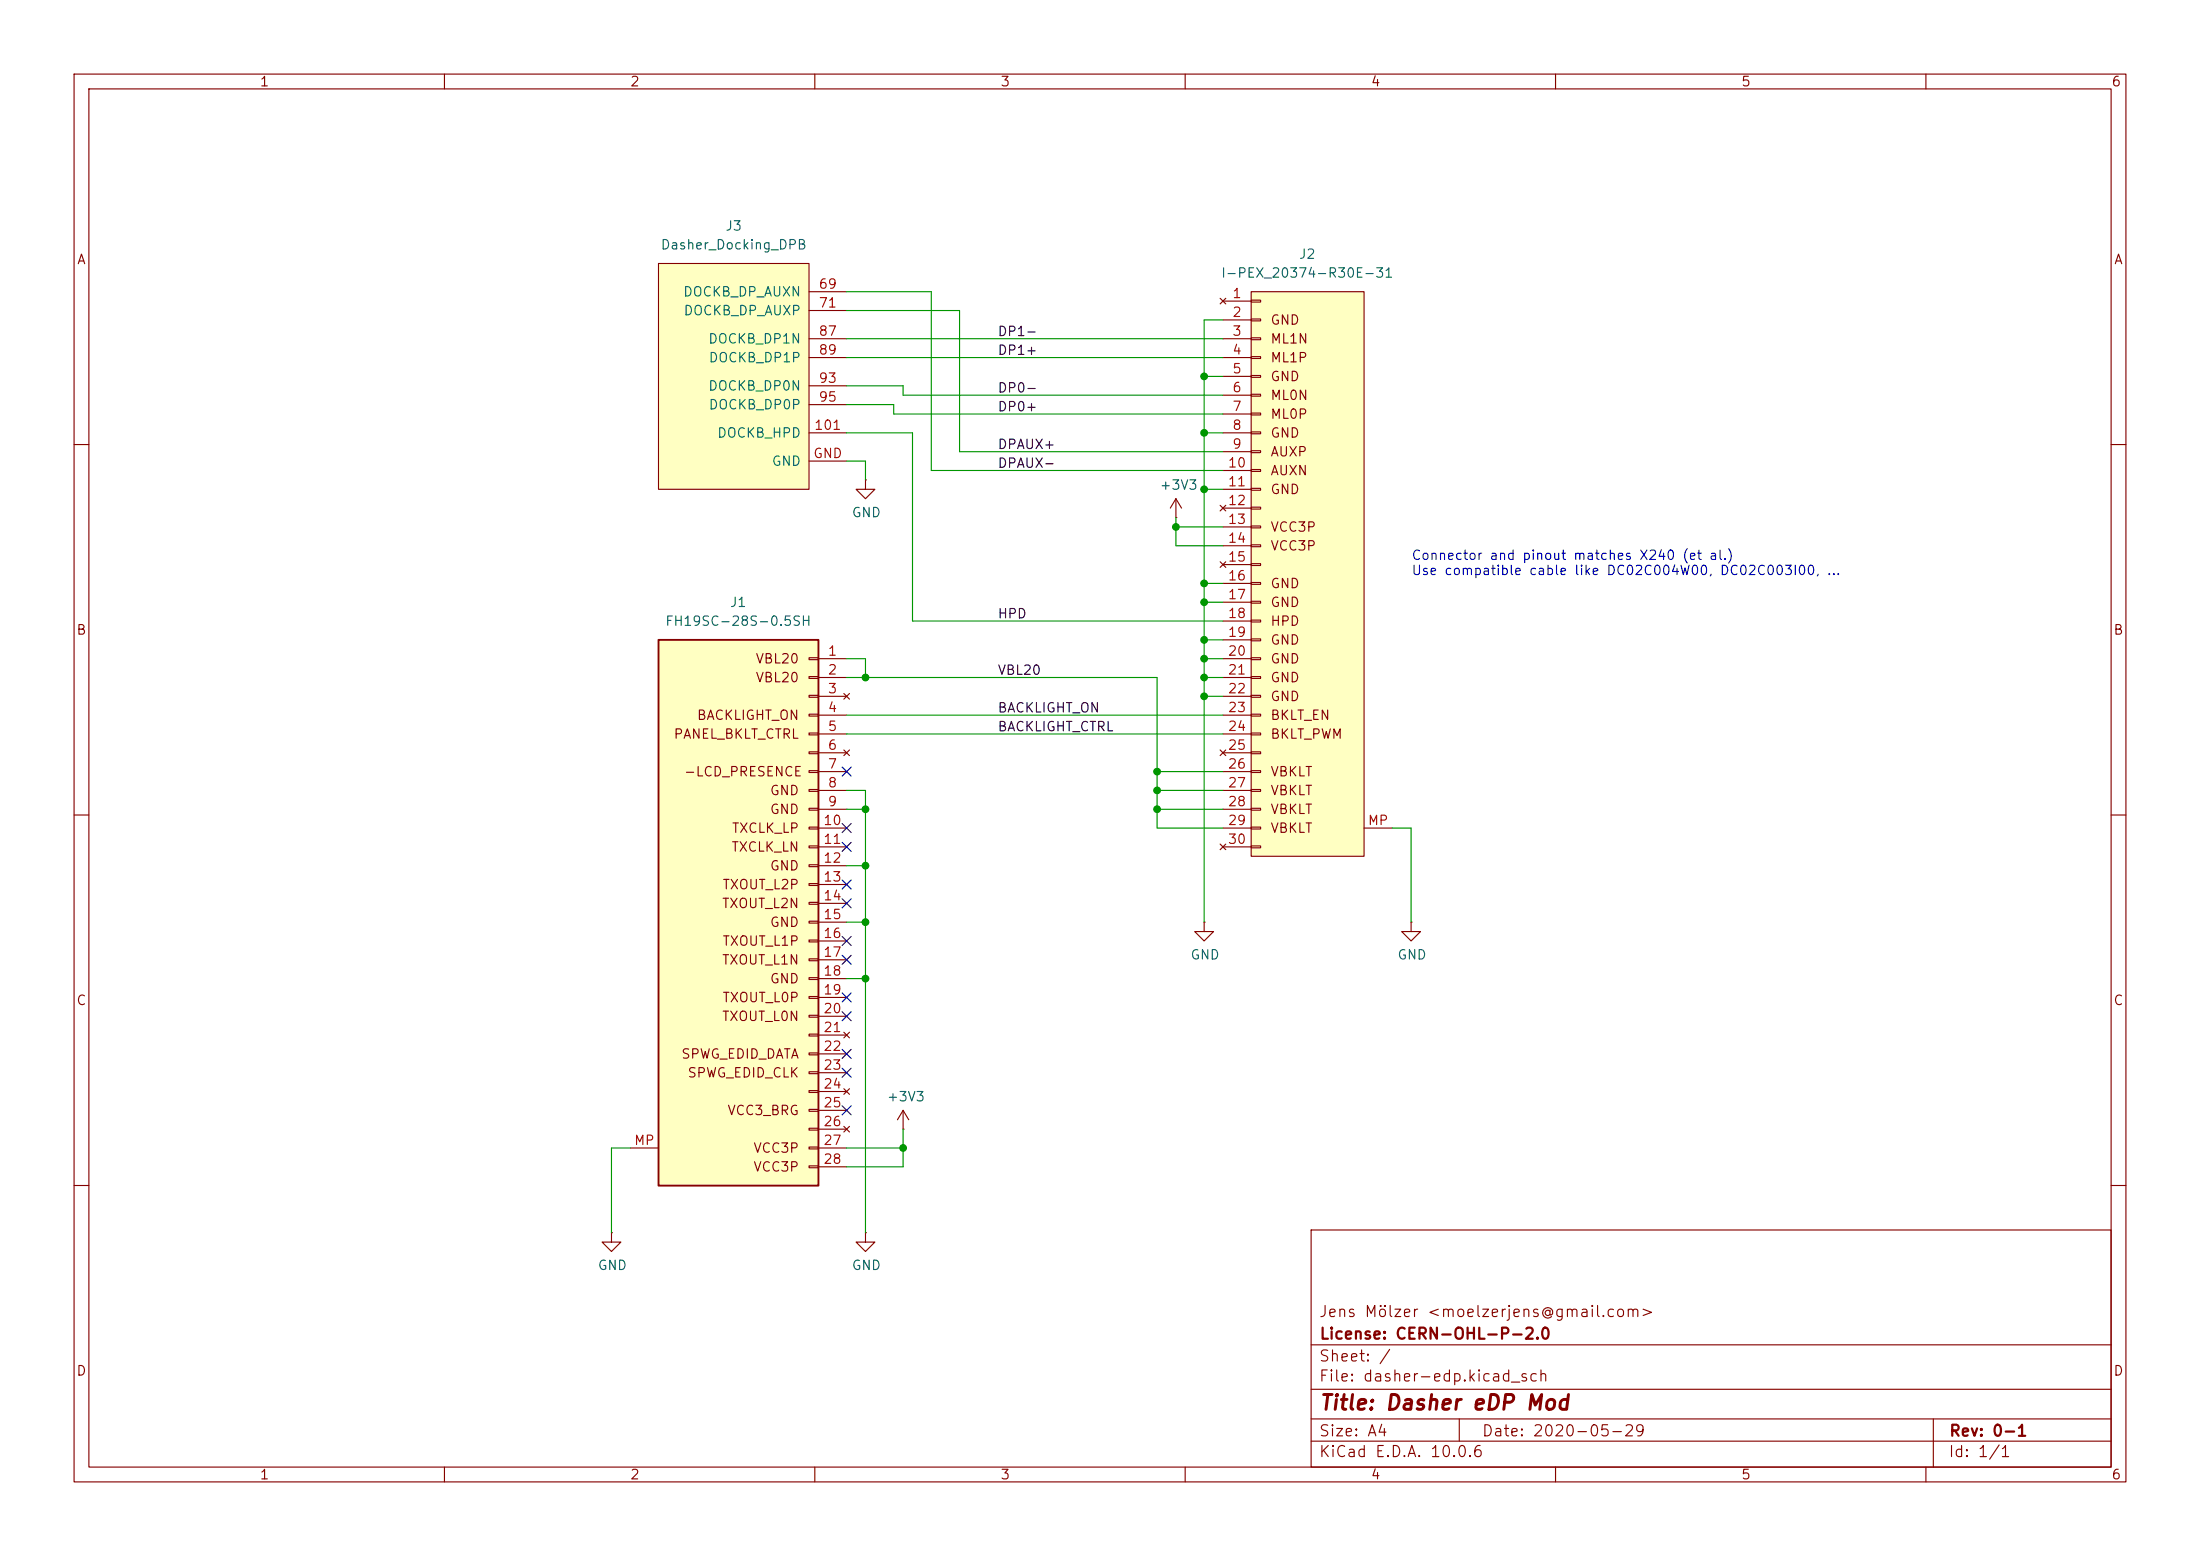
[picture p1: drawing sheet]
(kicad_sch
 (version 20260306)
 (generator "eeschema")
 (generator_version "10.0")
 (paper "A4")
 (title_block
  (title "Dasher eDP Mod")
  (date "2020-05-29")
  (rev "0-1")
  (company "License: CERN-OHL-P-2.0")
  (comment 1 "Jens Mölzer <moelzerjens@gmail.com>"))
 (lib_symbols
  (symbol "0_dasher-edp:Conn_01x28_LVDS"
   (pin_names
    (offset 1.016) (hide yes)) (exclude_from_sim no) (in_bom yes) (on_board yes)
   (in_pos_files yes)
   (duplicate_pin_numbers_are_jumpers no)
   (property "Reference" "J" (at -9.652 37.084 0) (show_name no) (do_not_autoplace no) (effects (font (size 1.27 1.27))))
   (property "Value" "FH19SC-28S-0.5SH" (at -9.906 -39.624 0) (show_name no) (do_not_autoplace no) (effects (font (size 1.27 1.27)) (justify left)))
   (property "Footprint" "0_dasher-edp:FH19SC-28S-0.5SH" (at -10.16 0 0) (show_name no) (do_not_autoplace no) (hide yes) (effects (font (size 1.27 1.27))))
   (property "Datasheet" "" (at 0 0 0) (show_name no) (do_not_autoplace no) (hide yes) (effects (font (size 1.27 1.27))))
   (property "Description" "LVDS FFC connector, X230 display side" (at -10.16 0 0) (show_name no) (do_not_autoplace no) (hide yes) (effects (font (size 1.27 1.27))))
   (symbol "Conn_01x28_LVDS_0_0"
    (text "VBL20" (at -8.89 33.02 0) (effects (font (size 1.27 1.27)) (justify left)))
    (text "VBL20" (at -8.89 30.48 0) (effects (font (size 1.27 1.27)) (justify left)))
    (text "BACKLIGHT_ON" (at -8.89 25.4 0) (effects (font (size 1.27 1.27)) (justify left)))
    (text "PANEL_BKLT_CTRL" (at -8.89 22.86 0) (effects (font (size 1.27 1.27)) (justify left)))
    (text "GND" (at -8.89 15.24 0) (effects (font (size 1.27 1.27)) (justify left)))
    (text "TXCLK_LP" (at -8.89 10.16 0) (effects (font (size 1.27 1.27)) (justify left)))
    (text "TXCLK_LN" (at -8.89 7.62 0) (effects (font (size 1.27 1.27)) (justify left)))
    (text "TXOUT_L2P" (at -8.89 2.54 0) (effects (font (size 1.27 1.27)) (justify left)))
    (text "-LCD_PRESENCE" (at -1.27 17.78 0) (effects (font (size 1.27 1.27)))))
   (symbol "Conn_01x28_LVDS_1_1"
    (rectangle (start -11.43 35.56) (end 10.16 -38.1) (stroke (width 0.254) (type solid)) (fill (type background)))
    (rectangle (start -11.43 33.147) (end -10.16 32.893) (stroke (width 0.1524) (type solid)) (fill (type none)))
    (rectangle (start -11.43 30.607) (end -10.16 30.353) (stroke (width 0.1524) (type solid)) (fill (type none)))
    (rectangle (start -11.43 28.067) (end -10.16 27.813) (stroke (width 0.1524) (type solid)) (fill (type none)))
    (rectangle (start -11.43 25.527) (end -10.16 25.273) (stroke (width 0.1524) (type solid)) (fill (type none)))
    (rectangle (start -11.43 22.987) (end -10.16 22.733) (stroke (width 0.1524) (type solid)) (fill (type none)))
    (rectangle (start -11.43 20.447) (end -10.16 20.193) (stroke (width 0.1524) (type solid)) (fill (type none)))
    (rectangle (start -11.43 17.907) (end -10.16 17.653) (stroke (width 0.1524) (type solid)) (fill (type none)))
    (rectangle (start -11.43 15.367) (end -10.16 15.113) (stroke (width 0.1524) (type solid)) (fill (type none)))
    (rectangle (start -11.43 12.827) (end -10.16 12.573) (stroke (width 0.1524) (type solid)) (fill (type none)))
    (rectangle (start -11.43 10.287) (end -10.16 10.033) (stroke (width 0.1524) (type solid)) (fill (type none)))
    (rectangle (start -11.43 7.747) (end -10.16 7.493) (stroke (width 0.1524) (type solid)) (fill (type none)))
    (rectangle (start -11.43 5.207) (end -10.16 4.953) (stroke (width 0.1524) (type solid)) (fill (type none)))
    (rectangle (start -11.43 2.667) (end -10.16 2.413) (stroke (width 0.1524) (type solid)) (fill (type none)))
    (rectangle (start -11.43 0.127) (end -10.16 -0.127) (stroke (width 0.1524) (type solid)) (fill (type none)))
    (rectangle (start -11.43 -2.413) (end -10.16 -2.667) (stroke (width 0.1524) (type solid)) (fill (type none)))
    (rectangle (start -11.43 -4.953) (end -10.16 -5.207) (stroke (width 0.1524) (type solid)) (fill (type none)))
    (rectangle (start -11.43 -7.493) (end -10.16 -7.747) (stroke (width 0.1524) (type solid)) (fill (type none)))
    (rectangle (start -11.43 -10.033) (end -10.16 -10.287) (stroke (width 0.1524) (type solid)) (fill (type none)))
    (rectangle (start -11.43 -12.573) (end -10.16 -12.827) (stroke (width 0.1524) (type solid)) (fill (type none)))
    (rectangle (start -11.43 -15.113) (end -10.16 -15.367) (stroke (width 0.1524) (type solid)) (fill (type none)))
    (rectangle (start -11.43 -17.653) (end -10.16 -17.907) (stroke (width 0.1524) (type solid)) (fill (type none)))
    (rectangle (start -11.43 -20.193) (end -10.16 -20.447) (stroke (width 0.1524) (type solid)) (fill (type none)))
    (rectangle (start -11.43 -22.733) (end -10.16 -22.987) (stroke (width 0.1524) (type solid)) (fill (type none)))
    (rectangle (start -11.43 -25.273) (end -10.16 -25.527) (stroke (width 0.1524) (type solid)) (fill (type none)))
    (rectangle (start -11.43 -27.813) (end -10.16 -28.067) (stroke (width 0.1524) (type solid)) (fill (type none)))
    (rectangle (start -11.43 -30.353) (end -10.16 -30.607) (stroke (width 0.1524) (type solid)) (fill (type none)))
    (rectangle (start -11.43 -32.893) (end -10.16 -33.147) (stroke (width 0.1524) (type solid)) (fill (type none)))
    (rectangle (start -11.43 -35.433) (end -10.16 -35.687) (stroke (width 0.1524) (type solid)) (fill (type none)))
    (text "GND" (at -8.89 12.7 0) (effects (font (size 1.27 1.27)) (justify left)))
    (text "GND" (at -8.89 5.08 0) (effects (font (size 1.27 1.27)) (justify left)))
    (text "TXOUT_L2N" (at -8.89 0 0) (effects (font (size 1.27 1.27)) (justify left)))
    (text "GND" (at -8.89 -2.54 0) (effects (font (size 1.27 1.27)) (justify left)))
    (text "TXOUT_L1P" (at -8.89 -5.08 0) (effects (font (size 1.27 1.27)) (justify left)))
    (text "TXOUT_L1N" (at -8.89 -7.62 0) (effects (font (size 1.27 1.27)) (justify left)))
    (text "GND" (at -8.89 -10.16 0) (effects (font (size 1.27 1.27)) (justify left)))
    (text "TXOUT_L0P" (at -8.89 -12.7 0) (effects (font (size 1.27 1.27)) (justify left)))
    (text "TXOUT_L0N" (at -8.89 -15.24 0) (effects (font (size 1.27 1.27)) (justify left)))
    (text "SPWG_EDID_DATA" (at -8.89 -20.32 0) (effects (font (size 1.27 1.27)) (justify left)))
    (text "SPWG_EDID_CLK" (at -8.89 -22.86 0) (effects (font (size 1.27 1.27)) (justify left)))
    (text "VCC3_BRG" (at -8.89 -27.94 0) (effects (font (size 1.27 1.27)) (justify left)))
    (text "VCC3P" (at -8.89 -33.02 0) (effects (font (size 1.27 1.27)) (justify left)))
    (text "VCC3P" (at -8.89 -35.56 0) (effects (font (size 1.27 1.27)) (justify left)))
    (pin power_out line (at -15.24 33.02 0) (length 3.81) (name "Pin_1" (effects (font (size 1.27 1.27)))) (number "1" (effects (font (size 1.27 1.27)))))
    (pin passive line (at -15.24 30.48 0) (length 3.81) (name "Pin_2" (effects (font (size 1.27 1.27)))) (number "2" (effects (font (size 1.27 1.27)))))
    (pin no_connect line (at -15.24 27.94 0) (length 3.81) (name "Pin_3" (effects (font (size 1.27 1.27)))) (number "3" (effects (font (size 1.27 1.27)))))
    (pin output line (at -15.24 25.4 0) (length 3.81) (name "Pin_4" (effects (font (size 1.27 1.27)))) (number "4" (effects (font (size 1.27 1.27)))))
    (pin output line (at -15.24 22.86 0) (length 3.81) (name "Pin_5" (effects (font (size 1.27 1.27)))) (number "5" (effects (font (size 1.27 1.27)))))
    (pin no_connect line (at -15.24 20.32 0) (length 3.81) (name "Pin_6" (effects (font (size 1.27 1.27)))) (number "6" (effects (font (size 1.27 1.27)))))
    (pin passive line (at -15.24 17.78 0) (length 3.81) (name "Pin_7" (effects (font (size 1.27 1.27)))) (number "7" (effects (font (size 1.27 1.27)))))
    (pin power_out line (at -15.24 15.24 0) (length 3.81) (name "Pin_8" (effects (font (size 1.27 1.27)))) (number "8" (effects (font (size 1.27 1.27)))))
    (pin passive line (at -15.24 12.7 0) (length 3.81) (name "Pin_9" (effects (font (size 1.27 1.27)))) (number "9" (effects (font (size 1.27 1.27)))))
    (pin passive line (at -15.24 10.16 0) (length 3.81) (name "Pin_10" (effects (font (size 1.27 1.27)))) (number "10" (effects (font (size 1.27 1.27)))))
    (pin passive line (at -15.24 7.62 0) (length 3.81) (name "Pin_11" (effects (font (size 1.27 1.27)))) (number "11" (effects (font (size 1.27 1.27)))))
    (pin passive line (at -15.24 5.08 0) (length 3.81) (name "Pin_12" (effects (font (size 1.27 1.27)))) (number "12" (effects (font (size 1.27 1.27)))))
    (pin passive line (at -15.24 2.54 0) (length 3.81) (name "Pin_13" (effects (font (size 1.27 1.27)))) (number "13" (effects (font (size 1.27 1.27)))))
    (pin passive line (at -15.24 0 0) (length 3.81) (name "Pin_14" (effects (font (size 1.27 1.27)))) (number "14" (effects (font (size 1.27 1.27)))))
    (pin passive line (at -15.24 -2.54 0) (length 3.81) (name "Pin_15" (effects (font (size 1.27 1.27)))) (number "15" (effects (font (size 1.27 1.27)))))
    (pin passive line (at -15.24 -5.08 0) (length 3.81) (name "Pin_16" (effects (font (size 1.27 1.27)))) (number "16" (effects (font (size 1.27 1.27)))))
    (pin passive line (at -15.24 -7.62 0) (length 3.81) (name "Pin_17" (effects (font (size 1.27 1.27)))) (number "17" (effects (font (size 1.27 1.27)))))
    (pin passive line (at -15.24 -10.16 0) (length 3.81) (name "Pin_18" (effects (font (size 1.27 1.27)))) (number "18" (effects (font (size 1.27 1.27)))))
    (pin passive line (at -15.24 -12.7 0) (length 3.81) (name "Pin_19" (effects (font (size 1.27 1.27)))) (number "19" (effects (font (size 1.27 1.27)))))
    (pin passive line (at -15.24 -15.24 0) (length 3.81) (name "Pin_20" (effects (font (size 1.27 1.27)))) (number "20" (effects (font (size 1.27 1.27)))))
    (pin no_connect line (at -15.24 -17.78 0) (length 3.81) (name "Pin_21" (effects (font (size 1.27 1.27)))) (number "21" (effects (font (size 1.27 1.27)))))
    (pin passive line (at -15.24 -20.32 0) (length 3.81) (name "Pin_22" (effects (font (size 1.27 1.27)))) (number "22" (effects (font (size 1.27 1.27)))))
    (pin passive line (at -15.24 -22.86 0) (length 3.81) (name "Pin_23" (effects (font (size 1.27 1.27)))) (number "23" (effects (font (size 1.27 1.27)))))
    (pin no_connect line (at -15.24 -25.4 0) (length 3.81) (name "Pin_24" (effects (font (size 1.27 1.27)))) (number "24" (effects (font (size 1.27 1.27)))))
    (pin power_out line (at -15.24 -27.94 0) (length 3.81) (name "Pin_25" (effects (font (size 1.27 1.27)))) (number "25" (effects (font (size 1.27 1.27)))))
    (pin no_connect line (at -15.24 -30.48 0) (length 3.81) (name "Pin_26" (effects (font (size 1.27 1.27)))) (number "26" (effects (font (size 1.27 1.27)))))
    (pin power_out line (at -15.24 -33.02 0) (length 3.81) (name "Pin_27" (effects (font (size 1.27 1.27)))) (number "27" (effects (font (size 1.27 1.27)))))
    (pin passive line (at -15.24 -35.56 0) (length 3.81) (name "Pin_28" (effects (font (size 1.27 1.27)))) (number "28" (effects (font (size 1.27 1.27)))))
    (pin passive line (at 13.97 -33.02 180) (length 3.81) (name "MountPin" (effects (font (size 1.27 1.27)))) (number "MP" (effects (font (size 1.27 1.27))))))
   (embedded_fonts no))
  (symbol "0_dasher-edp:Conn_01x30_eDP"
   (pin_names
    (offset 1.016) (hide yes)) (exclude_from_sim no) (in_bom yes) (on_board yes)
   (in_pos_files yes)
   (duplicate_pin_numbers_are_jumpers no)
   (property "Reference" "J" (at -5.08 38.1 0) (show_name no) (do_not_autoplace no) (effects (font (size 1.27 1.27))))
   (property "Value" "I-PEX_20374-R30E-31" (at -9.398 -41.402 0) (show_name no) (do_not_autoplace no) (effects (font (size 1.27 1.27)) (justify left)))
   (property "Footprint" "0_dasher-edp:I-PEX_20374-R30E-31" (at -5.08 0 0) (show_name no) (do_not_autoplace no) (hide yes) (effects (font (size 1.27 1.27))))
   (property "Datasheet" "" (at 0 0 0) (show_name no) (do_not_autoplace no) (hide yes) (effects (font (size 1.27 1.27))))
   (property "Description" "eDP connector, mainboard side, X240 compatible" (at -5.08 0 0) (show_name no) (do_not_autoplace no) (hide yes) (effects (font (size 1.27 1.27))))
   (symbol "Conn_01x30_eDP_0_0"
    (text "GND" (at -3.81 33.02 0) (effects (font (size 1.27 1.27)) (justify left))))
   (symbol "Conn_01x30_eDP_1_1"
    (rectangle (start -6.35 36.83) (end 8.89 -39.37) (stroke (width 0) (type solid)) (fill (type background)))
    (rectangle (start -6.35 35.687) (end -5.08 35.433) (stroke (width 0.1524) (type solid)) (fill (type none)))
    (rectangle (start -6.35 33.147) (end -5.08 32.893) (stroke (width 0.1524) (type solid)) (fill (type none)))
    (rectangle (start -6.35 30.607) (end -5.08 30.353) (stroke (width 0.1524) (type solid)) (fill (type none)))
    (rectangle (start -6.35 28.067) (end -5.08 27.813) (stroke (width 0.1524) (type solid)) (fill (type none)))
    (rectangle (start -6.35 25.527) (end -5.08 25.273) (stroke (width 0.1524) (type solid)) (fill (type none)))
    (rectangle (start -6.35 22.987) (end -5.08 22.733) (stroke (width 0.1524) (type solid)) (fill (type none)))
    (rectangle (start -6.35 20.447) (end -5.08 20.193) (stroke (width 0.1524) (type solid)) (fill (type none)))
    (rectangle (start -6.35 17.907) (end -5.08 17.653) (stroke (width 0.1524) (type solid)) (fill (type none)))
    (rectangle (start -6.35 15.367) (end -5.08 15.113) (stroke (width 0.1524) (type solid)) (fill (type none)))
    (rectangle (start -6.35 12.827) (end -5.08 12.573) (stroke (width 0.1524) (type solid)) (fill (type none)))
    (rectangle (start -6.35 10.287) (end -5.08 10.033) (stroke (width 0.1524) (type solid)) (fill (type none)))
    (rectangle (start -6.35 7.747) (end -5.08 7.493) (stroke (width 0.1524) (type solid)) (fill (type none)))
    (rectangle (start -6.35 5.207) (end -5.08 4.953) (stroke (width 0.1524) (type solid)) (fill (type none)))
    (rectangle (start -6.35 2.667) (end -5.08 2.413) (stroke (width 0.1524) (type solid)) (fill (type none)))
    (rectangle (start -6.35 0.127) (end -5.08 -0.127) (stroke (width 0.1524) (type solid)) (fill (type none)))
    (rectangle (start -6.35 -2.413) (end -5.08 -2.667) (stroke (width 0.1524) (type solid)) (fill (type none)))
    (rectangle (start -6.35 -4.953) (end -5.08 -5.207) (stroke (width 0.1524) (type solid)) (fill (type none)))
    (rectangle (start -6.35 -7.493) (end -5.08 -7.747) (stroke (width 0.1524) (type solid)) (fill (type none)))
    (rectangle (start -6.35 -10.033) (end -5.08 -10.287) (stroke (width 0.1524) (type solid)) (fill (type none)))
    (rectangle (start -6.35 -12.573) (end -5.08 -12.827) (stroke (width 0.1524) (type solid)) (fill (type none)))
    (rectangle (start -6.35 -15.113) (end -5.08 -15.367) (stroke (width 0.1524) (type solid)) (fill (type none)))
    (rectangle (start -6.35 -17.653) (end -5.08 -17.907) (stroke (width 0.1524) (type solid)) (fill (type none)))
    (rectangle (start -6.35 -20.193) (end -5.08 -20.447) (stroke (width 0.1524) (type solid)) (fill (type none)))
    (rectangle (start -6.35 -22.733) (end -5.08 -22.987) (stroke (width 0.1524) (type solid)) (fill (type none)))
    (rectangle (start -6.35 -25.273) (end -5.08 -25.527) (stroke (width 0.1524) (type solid)) (fill (type none)))
    (rectangle (start -6.35 -27.813) (end -5.08 -28.067) (stroke (width 0.1524) (type solid)) (fill (type none)))
    (rectangle (start -6.35 -30.353) (end -5.08 -30.607) (stroke (width 0.1524) (type solid)) (fill (type none)))
    (rectangle (start -6.35 -32.893) (end -5.08 -33.147) (stroke (width 0.1524) (type solid)) (fill (type none)))
    (rectangle (start -6.35 -35.433) (end -5.08 -35.687) (stroke (width 0.1524) (type solid)) (fill (type none)))
    (rectangle (start -6.35 -37.973) (end -5.08 -38.227) (stroke (width 0.1524) (type solid)) (fill (type none)))
    (text "ML1N" (at -3.81 30.48 0) (effects (font (size 1.27 1.27)) (justify left)))
    (text "ML1P" (at -3.81 27.94 0) (effects (font (size 1.27 1.27)) (justify left)))
    (text "GND" (at -3.81 25.4 0) (effects (font (size 1.27 1.27)) (justify left)))
    (text "ML0N" (at -3.81 22.86 0) (effects (font (size 1.27 1.27)) (justify left)))
    (text "ML0P" (at -3.81 20.32 0) (effects (font (size 1.27 1.27)) (justify left)))
    (text "GND" (at -3.81 17.78 0) (effects (font (size 1.27 1.27)) (justify left)))
    (text "AUXP" (at -3.81 15.24 0) (effects (font (size 1.27 1.27)) (justify left)))
    (text "AUXN" (at -3.81 12.7 0) (effects (font (size 1.27 1.27)) (justify left)))
    (text "GND" (at -3.81 10.16 0) (effects (font (size 1.27 1.27)) (justify left)))
    (text "VCC3P" (at -3.81 5.08 0) (effects (font (size 1.27 1.27)) (justify left)))
    (text "VCC3P" (at -3.81 2.54 0) (effects (font (size 1.27 1.27)) (justify left)))
    (text "GND" (at -3.81 -2.54 0) (effects (font (size 1.27 1.27)) (justify left)))
    (text "GND" (at -3.81 -5.08 0) (effects (font (size 1.27 1.27)) (justify left)))
    (text "HPD" (at -3.81 -7.62 0) (effects (font (size 1.27 1.27)) (justify left)))
    (text "GND" (at -3.81 -10.16 0) (effects (font (size 1.27 1.27)) (justify left)))
    (text "GND" (at -3.81 -12.7 0) (effects (font (size 1.27 1.27)) (justify left)))
    (text "GND" (at -3.81 -15.24 0) (effects (font (size 1.27 1.27)) (justify left)))
    (text "GND" (at -3.81 -17.78 0) (effects (font (size 1.27 1.27)) (justify left)))
    (text "BKLT_EN" (at -3.81 -20.32 0) (effects (font (size 1.27 1.27)) (justify left)))
    (text "BKLT_PWM" (at -3.81 -22.86 0) (effects (font (size 1.27 1.27)) (justify left)))
    (text "VBKLT" (at -3.81 -27.94 0) (effects (font (size 1.27 1.27)) (justify left)))
    (text "VBKLT" (at -3.81 -30.48 0) (effects (font (size 1.27 1.27)) (justify left)))
    (text "VBKLT" (at -3.81 -33.02 0) (effects (font (size 1.27 1.27)) (justify left)))
    (text "VBKLT" (at -3.81 -35.56 0) (effects (font (size 1.27 1.27)) (justify left)))
    (pin no_connect line (at -10.16 35.56 0) (length 3.81) (name "Pin_1" (effects (font (size 1.27 1.27)))) (number "1" (effects (font (size 1.27 1.27)))))
    (pin passive line (at -10.16 33.02 0) (length 3.81) (name "Pin_2" (effects (font (size 1.27 1.27)))) (number "2" (effects (font (size 1.27 1.27)))))
    (pin passive line (at -10.16 30.48 0) (length 3.81) (name "Pin_3" (effects (font (size 1.27 1.27)))) (number "3" (effects (font (size 1.27 1.27)))))
    (pin passive line (at -10.16 27.94 0) (length 3.81) (name "Pin_4" (effects (font (size 1.27 1.27)))) (number "4" (effects (font (size 1.27 1.27)))))
    (pin passive line (at -10.16 25.4 0) (length 3.81) (name "Pin_5" (effects (font (size 1.27 1.27)))) (number "5" (effects (font (size 1.27 1.27)))))
    (pin passive line (at -10.16 22.86 0) (length 3.81) (name "Pin_6" (effects (font (size 1.27 1.27)))) (number "6" (effects (font (size 1.27 1.27)))))
    (pin passive line (at -10.16 20.32 0) (length 3.81) (name "Pin_7" (effects (font (size 1.27 1.27)))) (number "7" (effects (font (size 1.27 1.27)))))
    (pin passive line (at -10.16 17.78 0) (length 3.81) (name "Pin_8" (effects (font (size 1.27 1.27)))) (number "8" (effects (font (size 1.27 1.27)))))
    (pin passive line (at -10.16 15.24 0) (length 3.81) (name "Pin_9" (effects (font (size 1.27 1.27)))) (number "9" (effects (font (size 1.27 1.27)))))
    (pin passive line (at -10.16 12.7 0) (length 3.81) (name "Pin_10" (effects (font (size 1.27 1.27)))) (number "10" (effects (font (size 1.27 1.27)))))
    (pin passive line (at -10.16 10.16 0) (length 3.81) (name "Pin_11" (effects (font (size 1.27 1.27)))) (number "11" (effects (font (size 1.27 1.27)))))
    (pin no_connect line (at -10.16 7.62 0) (length 3.81) (name "Pin_12" (effects (font (size 1.27 1.27)))) (number "12" (effects (font (size 1.27 1.27)))))
    (pin passive line (at -10.16 5.08 0) (length 3.81) (name "Pin_13" (effects (font (size 1.27 1.27)))) (number "13" (effects (font (size 1.27 1.27)))))
    (pin passive line (at -10.16 2.54 0) (length 3.81) (name "Pin_14" (effects (font (size 1.27 1.27)))) (number "14" (effects (font (size 1.27 1.27)))))
    (pin no_connect line (at -10.16 0 0) (length 3.81) (name "Pin_15" (effects (font (size 1.27 1.27)))) (number "15" (effects (font (size 1.27 1.27)))))
    (pin passive line (at -10.16 -2.54 0) (length 3.81) (name "Pin_16" (effects (font (size 1.27 1.27)))) (number "16" (effects (font (size 1.27 1.27)))))
    (pin passive line (at -10.16 -5.08 0) (length 3.81) (name "Pin_17" (effects (font (size 1.27 1.27)))) (number "17" (effects (font (size 1.27 1.27)))))
    (pin passive line (at -10.16 -7.62 0) (length 3.81) (name "Pin_18" (effects (font (size 1.27 1.27)))) (number "18" (effects (font (size 1.27 1.27)))))
    (pin passive line (at -10.16 -10.16 0) (length 3.81) (name "Pin_19" (effects (font (size 1.27 1.27)))) (number "19" (effects (font (size 1.27 1.27)))))
    (pin passive line (at -10.16 -12.7 0) (length 3.81) (name "Pin_20" (effects (font (size 1.27 1.27)))) (number "20" (effects (font (size 1.27 1.27)))))
    (pin passive line (at -10.16 -15.24 0) (length 3.81) (name "Pin_21" (effects (font (size 1.27 1.27)))) (number "21" (effects (font (size 1.27 1.27)))))
    (pin passive line (at -10.16 -17.78 0) (length 3.81) (name "Pin_22" (effects (font (size 1.27 1.27)))) (number "22" (effects (font (size 1.27 1.27)))))
    (pin passive line (at -10.16 -20.32 0) (length 3.81) (name "Pin_23" (effects (font (size 1.27 1.27)))) (number "23" (effects (font (size 1.27 1.27)))))
    (pin passive line (at -10.16 -22.86 0) (length 3.81) (name "Pin_24" (effects (font (size 1.27 1.27)))) (number "24" (effects (font (size 1.27 1.27)))))
    (pin no_connect line (at -10.16 -25.4 0) (length 3.81) (name "Pin_25" (effects (font (size 1.27 1.27)))) (number "25" (effects (font (size 1.27 1.27)))))
    (pin passive line (at -10.16 -27.94 0) (length 3.81) (name "Pin_26" (effects (font (size 1.27 1.27)))) (number "26" (effects (font (size 1.27 1.27)))))
    (pin passive line (at -10.16 -30.48 0) (length 3.81) (name "Pin_27" (effects (font (size 1.27 1.27)))) (number "27" (effects (font (size 1.27 1.27)))))
    (pin passive line (at -10.16 -33.02 0) (length 3.81) (name "Pin_28" (effects (font (size 1.27 1.27)))) (number "28" (effects (font (size 1.27 1.27)))))
    (pin passive line (at -10.16 -35.56 0) (length 3.81) (name "Pin_29" (effects (font (size 1.27 1.27)))) (number "29" (effects (font (size 1.27 1.27)))))
    (pin no_connect line (at -10.16 -38.1 0) (length 3.81) (name "Pin_30" (effects (font (size 1.27 1.27)))) (number "30" (effects (font (size 1.27 1.27)))))
    (pin passive line (at 12.7 -35.56 180) (length 3.81) (name "MountPin" (effects (font (size 1.27 1.27)))) (number "MP" (effects (font (size 1.27 1.27))))))
   (embedded_fonts no))
  (symbol "0_dasher-edp:Dasher_Docking_DPB"
   (pin_names
    (offset 1.016)) (exclude_from_sim no) (in_bom yes) (on_board yes)
   (in_pos_files yes)
   (duplicate_pin_numbers_are_jumpers no)
   (property "Reference" "J" (at -7.874 17.526 0) (show_name no) (do_not_autoplace no) (effects (font (size 1.27 1.27))))
   (property "Value" "Dasher_Docking_DPB" (at 0 -17.78 0) (show_name no) (do_not_autoplace no) (effects (font (size 1.27 1.27))))
   (property "Footprint" "0_dasher-edp:dasher_dock_dpb" (at 0 0 0) (show_name no) (do_not_autoplace no) (hide yes) (effects (font (size 1.27 1.27))))
   (property "Datasheet" "" (at 0 0 0) (show_name no) (do_not_autoplace no) (hide yes) (effects (font (size 1.27 1.27))))
   (property "Description" "X230 docking port with DP_D pins" (at 0 0 0) (show_name no) (do_not_autoplace no) (hide yes) (effects (font (size 1.27 1.27))))
   (symbol "Dasher_Docking_DPB_0_1"
    (rectangle (start -10.16 15.24) (end 10.16 -15.24) (stroke (width 0) (type solid)) (fill (type background))))
   (symbol "Dasher_Docking_DPB_1_1"
    (pin passive line (at -15.24 11.43 0) (length 5.08) (name "DOCKB_DP_AUXN" (effects (font (size 1.27 1.27)))) (number "69" (effects (font (size 1.27 1.27)))))
    (pin passive line (at -15.24 8.89 0) (length 5.08) (name "DOCKB_DP_AUXP" (effects (font (size 1.27 1.27)))) (number "71" (effects (font (size 1.27 1.27)))))
    (pin passive line (at -15.24 5.08 0) (length 5.08) (name "DOCKB_DP1N" (effects (font (size 1.27 1.27)))) (number "87" (effects (font (size 1.27 1.27)))))
    (pin passive line (at -15.24 2.54 0) (length 5.08) (name "DOCKB_DP1P" (effects (font (size 1.27 1.27)))) (number "89" (effects (font (size 1.27 1.27)))))
    (pin passive line (at -15.24 -1.27 0) (length 5.08) (name "DOCKB_DP0N" (effects (font (size 1.27 1.27)))) (number "93" (effects (font (size 1.27 1.27)))))
    (pin passive line (at -15.24 -3.81 0) (length 5.08) (name "DOCKB_DP0P" (effects (font (size 1.27 1.27)))) (number "95" (effects (font (size 1.27 1.27)))))
    (pin passive line (at -15.24 -7.62 0) (length 5.08) (name "DOCKB_HPD" (effects (font (size 1.27 1.27)))) (number "101" (effects (font (size 1.27 1.27)))))
    (pin passive line (at -15.24 -11.43 0) (length 5.08) (name "GND" (effects (font (size 1.27 1.27)))) (number "GND" (effects (font (size 1.27 1.27))))))
   (embedded_fonts no))
  (symbol "power:+3V3"
   (power global)
   (pin_numbers (hide yes))
   (pin_names
    (offset 0) (hide yes)) (exclude_from_sim no) (in_bom yes) (on_board yes)
   (in_pos_files yes)
   (duplicate_pin_numbers_are_jumpers no)
   (property "Reference" "#PWR" (at 0 -3.81 0) (show_name no) (do_not_autoplace no) (hide yes) (effects (font (size 1.27 1.27))))
   (property "Value" "+3V3" (at 0 3.556 0) (show_name no) (do_not_autoplace no) (effects (font (size 1.27 1.27))))
   (property "Footprint" "" (at 0 0 0) (show_name no) (do_not_autoplace no) (hide yes) (effects (font (size 1.27 1.27))))
   (property "Datasheet" "" (at 0 0 0) (show_name no) (do_not_autoplace no) (hide yes) (effects (font (size 1.27 1.27))))
   (property "Description" "Power symbol creates a global label with name \"+3V3\"" (at 0 0 0) (show_name no) (do_not_autoplace no) (hide yes) (effects (font (size 1.27 1.27))))
   (symbol "+3V3_0_1"
    (polyline (pts (xy -0.762 1.27) (xy 0 2.54)) (stroke (width 0) (type default)) (fill (type none)))
    (polyline (pts (xy 0 2.54) (xy 0.762 1.27)) (stroke (width 0) (type default)) (fill (type none)))
    (polyline (pts (xy 0 0) (xy 0 2.54)) (stroke (width 0) (type default)) (fill (type none))))
   (symbol "+3V3_1_1"
    (pin power_in line (at 0 0 90) (length 0) (name "" (effects (font (size 1.27 1.27)))) (number "1" (effects (font (size 1.27 1.27))))))
   (embedded_fonts no))
  (symbol "power:GND"
   (power global)
   (pin_numbers (hide yes))
   (pin_names
    (offset 0) (hide yes)) (exclude_from_sim no) (in_bom yes) (on_board yes)
   (in_pos_files yes)
   (duplicate_pin_numbers_are_jumpers no)
   (property "Reference" "#PWR" (at 0 -6.35 0) (show_name no) (do_not_autoplace no) (hide yes) (effects (font (size 1.27 1.27))))
   (property "Value" "GND" (at 0 -3.81 0) (show_name no) (do_not_autoplace no) (effects (font (size 1.27 1.27))))
   (property "Footprint" "" (at 0 0 0) (show_name no) (do_not_autoplace no) (hide yes) (effects (font (size 1.27 1.27))))
   (property "Datasheet" "" (at 0 0 0) (show_name no) (do_not_autoplace no) (hide yes) (effects (font (size 1.27 1.27))))
   (property "Description" "Power symbol creates a global label with name \"GND\" , ground" (at 0 0 0) (show_name no) (do_not_autoplace no) (hide yes) (effects (font (size 1.27 1.27))))
   (symbol "GND_0_1"
    (polyline (pts (xy 0 0) (xy 0 -1.27) (xy 1.27 -1.27) (xy 0 -2.54) (xy -1.27 -1.27) (xy 0 -1.27)) (stroke (width 0) (type default)) (fill (type none))))
   (symbol "GND_1_1"
    (pin power_in line (at 0 0 270) (length 0) (name "" (effects (font (size 1.27 1.27)))) (number "1" (effects (font (size 1.27 1.27))))))
   (embedded_fonts no)))
 (text "Connector and pinout matches X240 (et al.)\nUse compatible cable like DC02C004W00, DC02C003I00, ..."
  (exclude_from_sim no)
  (at 190.5 76.2 0)
  (effects (font (size 1.27 1.27)) (justify left)))
 (junction
  (at 116.84 116.84)
  (diameter 0)
  (color 0 0 0 0))
 (junction
  (at 162.56 66.04)
  (diameter 0)
  (color 0 0 0 0))
 (junction
  (at 116.84 132.08)
  (diameter 0)
  (color 0 0 0 0))
 (junction
  (at 162.56 50.8)
  (diameter 0)
  (color 0 0 0 0))
 (junction
  (at 156.21 106.68)
  (diameter 0)
  (color 0 0 0 0))
 (junction
  (at 116.84 109.22)
  (diameter 0)
  (color 0 0 0 0))
 (junction
  (at 162.56 58.42)
  (diameter 0)
  (color 0 0 0 0))
 (junction
  (at 116.84 124.46)
  (diameter 0)
  (color 0 0 0 0))
 (junction
  (at 162.56 86.36)
  (diameter 0)
  (color 0 0 0 0))
 (junction
  (at 156.21 109.22)
  (diameter 0)
  (color 0 0 0 0))
 (junction
  (at 162.56 93.98)
  (diameter 0)
  (color 0 0 0 0))
 (junction
  (at 116.84 91.44)
  (diameter 0)
  (color 0 0 0 0))
 (junction
  (at 156.21 104.14)
  (diameter 0)
  (color 0 0 0 0))
 (junction
  (at 162.56 78.74)
  (diameter 0)
  (color 0 0 0 0))
 (junction
  (at 162.56 91.44)
  (diameter 0)
  (color 0 0 0 0))
 (junction
  (at 158.75 71.12)
  (diameter 0)
  (color 0 0 0 0))
 (junction
  (at 121.92 154.94)
  (diameter 0)
  (color 0 0 0 0))
 (junction
  (at 162.56 88.9)
  (diameter 0)
  (color 0 0 0 0))
 (junction
  (at 162.56 81.28)
  (diameter 0)
  (color 0 0 0 0))
 (no_connect
  (at 114.3 142.24))
 (no_connect
  (at 114.3 104.14))
 (no_connect
  (at 114.3 149.86))
 (no_connect
  (at 114.3 114.3))
 (no_connect
  (at 114.3 121.92))
 (no_connect
  (at 114.3 134.62))
 (no_connect
  (at 114.3 127))
 (no_connect
  (at 114.3 137.16))
 (no_connect
  (at 114.3 129.54))
 (no_connect
  (at 114.3 144.78))
 (no_connect
  (at 114.3 119.38))
 (no_connect
  (at 114.3 111.76))
 (wire
  (pts (xy 190.5 111.76) (xy 187.96 111.76))
  (stroke (width 0) (type default)))
 (wire
  (pts (xy 82.55 154.94) (xy 85.09 154.94))
  (stroke (width 0) (type default)))
 (wire
  (pts (xy 165.1 53.34) (xy 121.92 53.34))
  (stroke (width 0) (type default)))
 (wire
  (pts (xy 114.3 99.06) (xy 165.1 99.06))
  (stroke (width 0) (type default)))
 (wire
  (pts (xy 116.84 106.68) (xy 116.84 109.22))
  (stroke (width 0) (type default)))
 (wire
  (pts (xy 162.56 66.04) (xy 162.56 78.74))
  (stroke (width 0) (type default)))
 (wire
  (pts (xy 162.56 91.44) (xy 162.56 93.98))
  (stroke (width 0) (type default)))
 (wire
  (pts (xy 120.65 54.61) (xy 114.3 54.61))
  (stroke (width 0) (type default)))
 (wire
  (pts (xy 165.1 58.42) (xy 162.56 58.42))
  (stroke (width 0) (type default)))
 (wire
  (pts (xy 165.1 83.82) (xy 123.19 83.82))
  (stroke (width 0) (type default)))
 (wire
  (pts (xy 162.56 88.9) (xy 162.56 91.44))
  (stroke (width 0) (type default)))
 (wire
  (pts (xy 123.19 83.82) (xy 123.19 58.42))
  (stroke (width 0) (type default)))
 (wire
  (pts (xy 165.1 66.04) (xy 162.56 66.04))
  (stroke (width 0) (type default)))
 (wire
  (pts (xy 165.1 88.9) (xy 162.56 88.9))
  (stroke (width 0) (type default)))
 (wire
  (pts (xy 165.1 60.96) (xy 129.54 60.96))
  (stroke (width 0) (type default)))
 (wire
  (pts (xy 162.56 78.74) (xy 162.56 81.28))
  (stroke (width 0) (type default)))
 (wire
  (pts (xy 190.5 124.46) (xy 190.5 111.76))
  (stroke (width 0) (type default)))
 (wire
  (pts (xy 156.21 106.68) (xy 156.21 104.14))
  (stroke (width 0) (type default)))
 (wire
  (pts (xy 129.54 41.91) (xy 114.3 41.91))
  (stroke (width 0) (type default)))
 (wire
  (pts (xy 114.3 106.68) (xy 116.84 106.68))
  (stroke (width 0) (type default)))
 (wire
  (pts (xy 165.1 109.22) (xy 156.21 109.22))
  (stroke (width 0) (type default)))
 (wire
  (pts (xy 116.84 132.08) (xy 116.84 166.37))
  (stroke (width 0) (type default)))
 (wire
  (pts (xy 156.21 91.44) (xy 116.84 91.44))
  (stroke (width 0) (type default)))
 (wire
  (pts (xy 125.73 39.37) (xy 114.3 39.37))
  (stroke (width 0) (type default)))
 (wire
  (pts (xy 125.73 63.5) (xy 125.73 39.37))
  (stroke (width 0) (type default)))
 (wire
  (pts (xy 162.56 86.36) (xy 162.56 88.9))
  (stroke (width 0) (type default)))
 (wire
  (pts (xy 121.92 154.94) (xy 121.92 152.4))
  (stroke (width 0) (type default)))
 (wire
  (pts (xy 158.75 69.85) (xy 158.75 71.12))
  (stroke (width 0) (type default)))
 (wire
  (pts (xy 165.1 43.18) (xy 162.56 43.18))
  (stroke (width 0) (type default)))
 (wire
  (pts (xy 116.84 88.9) (xy 116.84 91.44))
  (stroke (width 0) (type default)))
 (wire
  (pts (xy 165.1 111.76) (xy 156.21 111.76))
  (stroke (width 0) (type default)))
 (wire
  (pts (xy 121.92 53.34) (xy 121.92 52.07))
  (stroke (width 0) (type default)))
 (wire
  (pts (xy 156.21 111.76) (xy 156.21 109.22))
  (stroke (width 0) (type default)))
 (wire
  (pts (xy 162.56 93.98) (xy 162.56 124.46))
  (stroke (width 0) (type default)))
 (wire
  (pts (xy 162.56 43.18) (xy 162.56 50.8))
  (stroke (width 0) (type default)))
 (wire
  (pts (xy 82.55 166.37) (xy 82.55 154.94))
  (stroke (width 0) (type default)))
 (wire
  (pts (xy 162.56 58.42) (xy 162.56 66.04))
  (stroke (width 0) (type default)))
 (wire
  (pts (xy 114.3 116.84) (xy 116.84 116.84))
  (stroke (width 0) (type default)))
 (wire
  (pts (xy 165.1 73.66) (xy 158.75 73.66))
  (stroke (width 0) (type default)))
 (wire
  (pts (xy 121.92 157.48) (xy 121.92 154.94))
  (stroke (width 0) (type default)))
 (wire
  (pts (xy 165.1 86.36) (xy 162.56 86.36))
  (stroke (width 0) (type default)))
 (wire
  (pts (xy 165.1 63.5) (xy 125.73 63.5))
  (stroke (width 0) (type default)))
 (wire
  (pts (xy 114.3 45.72) (xy 165.1 45.72))
  (stroke (width 0) (type default)))
 (wire
  (pts (xy 156.21 104.14) (xy 165.1 104.14))
  (stroke (width 0) (type default)))
 (wire
  (pts (xy 114.3 62.23) (xy 116.84 62.23))
  (stroke (width 0) (type default)))
 (wire
  (pts (xy 116.84 91.44) (xy 114.3 91.44))
  (stroke (width 0) (type default)))
 (wire
  (pts (xy 158.75 73.66) (xy 158.75 71.12))
  (stroke (width 0) (type default)))
 (wire
  (pts (xy 156.21 104.14) (xy 156.21 91.44))
  (stroke (width 0) (type default)))
 (wire
  (pts (xy 116.84 116.84) (xy 116.84 124.46))
  (stroke (width 0) (type default)))
 (wire
  (pts (xy 114.3 96.52) (xy 165.1 96.52))
  (stroke (width 0) (type default)))
 (wire
  (pts (xy 120.65 55.88) (xy 120.65 54.61))
  (stroke (width 0) (type default)))
 (wire
  (pts (xy 123.19 58.42) (xy 114.3 58.42))
  (stroke (width 0) (type default)))
 (wire
  (pts (xy 165.1 106.68) (xy 156.21 106.68))
  (stroke (width 0) (type default)))
 (wire
  (pts (xy 114.3 132.08) (xy 116.84 132.08))
  (stroke (width 0) (type default)))
 (wire
  (pts (xy 156.21 109.22) (xy 156.21 106.68))
  (stroke (width 0) (type default)))
 (wire
  (pts (xy 114.3 157.48) (xy 121.92 157.48))
  (stroke (width 0) (type default)))
 (wire
  (pts (xy 165.1 71.12) (xy 158.75 71.12))
  (stroke (width 0) (type default)))
 (wire
  (pts (xy 165.1 50.8) (xy 162.56 50.8))
  (stroke (width 0) (type default)))
 (wire
  (pts (xy 116.84 109.22) (xy 116.84 116.84))
  (stroke (width 0) (type default)))
 (wire
  (pts (xy 165.1 91.44) (xy 162.56 91.44))
  (stroke (width 0) (type default)))
 (wire
  (pts (xy 162.56 50.8) (xy 162.56 58.42))
  (stroke (width 0) (type default)))
 (wire
  (pts (xy 114.3 48.26) (xy 165.1 48.26))
  (stroke (width 0) (type default)))
 (wire
  (pts (xy 165.1 81.28) (xy 162.56 81.28))
  (stroke (width 0) (type default)))
 (wire
  (pts (xy 114.3 109.22) (xy 116.84 109.22))
  (stroke (width 0) (type default)))
 (wire
  (pts (xy 114.3 154.94) (xy 121.92 154.94))
  (stroke (width 0) (type default)))
 (wire
  (pts (xy 165.1 55.88) (xy 120.65 55.88))
  (stroke (width 0) (type default)))
 (wire
  (pts (xy 121.92 52.07) (xy 114.3 52.07))
  (stroke (width 0) (type default)))
 (wire
  (pts (xy 114.3 124.46) (xy 116.84 124.46))
  (stroke (width 0) (type default)))
 (wire
  (pts (xy 116.84 62.23) (xy 116.84 64.77))
  (stroke (width 0) (type default)))
 (wire
  (pts (xy 116.84 124.46) (xy 116.84 132.08))
  (stroke (width 0) (type default)))
 (wire
  (pts (xy 165.1 93.98) (xy 162.56 93.98))
  (stroke (width 0) (type default)))
 (wire
  (pts (xy 129.54 60.96) (xy 129.54 41.91))
  (stroke (width 0) (type default)))
 (wire
  (pts (xy 114.3 88.9) (xy 116.84 88.9))
  (stroke (width 0) (type default)))
 (wire
  (pts (xy 162.56 81.28) (xy 162.56 86.36))
  (stroke (width 0) (type default)))
 (wire
  (pts (xy 165.1 78.74) (xy 162.56 78.74))
  (stroke (width 0) (type default)))
 (label "DP0+"
  (at 134.62 55.88 0)
  (effects (font (size 1.27 1.27)) (justify left bottom)))
 (label "BACKLIGHT_CTRL"
  (at 134.62 99.06 0)
  (effects (font (size 1.27 1.27)) (justify left bottom)))
 (label "DPAUX+"
  (at 134.62 60.96 0)
  (effects (font (size 1.27 1.27)) (justify left bottom)))
 (label "BACKLIGHT_ON"
  (at 134.62 96.52 0)
  (effects (font (size 1.27 1.27)) (justify left bottom)))
 (label "DP1+"
  (at 134.62 48.26 0)
  (effects (font (size 1.27 1.27)) (justify left bottom)))
 (label "DP1-"
  (at 134.62 45.72 0)
  (effects (font (size 1.27 1.27)) (justify left bottom)))
 (label "DPAUX-"
  (at 134.62 63.5 0)
  (effects (font (size 1.27 1.27)) (justify left bottom)))
 (label "DP0-"
  (at 134.62 53.34 0)
  (effects (font (size 1.27 1.27)) (justify left bottom)))
 (label "HPD"
  (at 134.62 83.82 0)
  (effects (font (size 1.27 1.27)) (justify left bottom)))
 (label "VBL20"
  (at 134.62 91.44 0)
  (effects (font (size 1.27 1.27)) (justify left bottom)))
 (symbol
  (lib_id "0_dasher-edp:Dasher_Docking_DPB")
  (at 99.06 50.8 0)
  (mirror y)
  (unit 1)
  (body_style 1)
  (exclude_from_sim no)
  (in_bom yes)
  (on_board yes)
  (in_pos_files yes)
  (dnp no)
  (fields_autoplaced yes)
  (property "Reference" "J3" (at 99.06 30.48 0) (show_name no) (do_not_autoplace no) (effects (font (size 1.27 1.27))))
  (property "Value" "Dasher_Docking_DPB" (at 99.06 33.02 0) (show_name no) (do_not_autoplace no) (effects (font (size 1.27 1.27))))
  (property "Footprint" "0_dasher-edp:dasher_dock_dpb" (at 99.06 50.8 0) (hide yes) (show_name no) (do_not_autoplace no) (effects (font (size 1.27 1.27))))
  (property "Datasheet" "" (at 99.06 50.8 0) (hide yes) (show_name no) (do_not_autoplace no) (effects (font (size 1.27 1.27))))
  (property "Description" "X230 docking port with DP_D pins" (at 99.06 50.8 0) (hide yes) (show_name no) (do_not_autoplace no) (effects (font (size 1.27 1.27))))
  (pin "69")
  (pin "71")
  (pin "87")
  (pin "89")
  (pin "93")
  (pin "95")
  (pin "101")
  (pin "GND"))
 (symbol
  (lib_id "0_dasher-edp:Conn_01x28_LVDS")
  (at 99.06 121.92 0)
  (mirror y)
  (unit 1)
  (body_style 1)
  (exclude_from_sim no)
  (in_bom yes)
  (on_board yes)
  (in_pos_files yes)
  (dnp no)
  (fields_autoplaced yes)
  (property "Reference" "J1" (at 99.6696 81.28 0) (show_name no) (do_not_autoplace no) (effects (font (size 1.27 1.27))))
  (property "Value" "FH19SC-28S-0.5SH" (at 99.6696 83.82 0) (show_name no) (do_not_autoplace no) (effects (font (size 1.27 1.27))))
  (property "Footprint" "0_dasher-edp:FH19SC-28S-0.5SH" (at 109.22 121.92 0) (hide yes) (show_name no) (do_not_autoplace no) (effects (font (size 1.27 1.27))))
  (property "Datasheet" "" (at 99.06 121.92 0) (hide yes) (show_name no) (do_not_autoplace no) (effects (font (size 1.27 1.27))))
  (property "Description" "LVDS FFC connector, X230 display side" (at 109.22 121.92 0) (hide yes) (show_name no) (do_not_autoplace no) (effects (font (size 1.27 1.27))))
  (pin "1")
  (pin "2")
  (pin "3")
  (pin "4")
  (pin "5")
  (pin "6")
  (pin "7")
  (pin "8")
  (pin "9")
  (pin "10")
  (pin "11")
  (pin "12")
  (pin "13")
  (pin "14")
  (pin "15")
  (pin "16")
  (pin "17")
  (pin "18")
  (pin "19")
  (pin "20")
  (pin "21")
  (pin "22")
  (pin "23")
  (pin "24")
  (pin "25")
  (pin "26")
  (pin "27")
  (pin "28")
  (pin "MP"))
 (symbol
  (lib_id "0_dasher-edp:Conn_01x30_eDP")
  (at 175.26 76.2 0)
  (unit 1)
  (body_style 1)
  (exclude_from_sim no)
  (in_bom yes)
  (on_board yes)
  (in_pos_files yes)
  (dnp no)
  (fields_autoplaced yes)
  (property "Reference" "J2" (at 176.4919 34.29 0) (show_name no) (do_not_autoplace no) (effects (font (size 1.27 1.27))))
  (property "Value" "I-PEX_20374-R30E-31" (at 176.4919 36.83 0) (show_name no) (do_not_autoplace no) (effects (font (size 1.27 1.27))))
  (property "Footprint" "0_dasher-edp:I-PEX_20374-R30E-31" (at 170.18 76.2 0) (hide yes) (show_name no) (do_not_autoplace no) (effects (font (size 1.27 1.27))))
  (property "Datasheet" "" (at 175.26 76.2 0) (hide yes) (show_name no) (do_not_autoplace no) (effects (font (size 1.27 1.27))))
  (property "Description" "eDP connector, mainboard side, X240 compatible" (at 170.18 76.2 0) (hide yes) (show_name no) (do_not_autoplace no) (effects (font (size 1.27 1.27))))
  (pin "1")
  (pin "2")
  (pin "3")
  (pin "4")
  (pin "5")
  (pin "6")
  (pin "7")
  (pin "8")
  (pin "9")
  (pin "10")
  (pin "11")
  (pin "12")
  (pin "13")
  (pin "14")
  (pin "15")
  (pin "16")
  (pin "17")
  (pin "18")
  (pin "19")
  (pin "20")
  (pin "21")
  (pin "22")
  (pin "23")
  (pin "24")
  (pin "25")
  (pin "26")
  (pin "27")
  (pin "28")
  (pin "29")
  (pin "30")
  (pin "MP"))
 (symbol
  (lib_id "power:GND")
  (at 162.56 124.46 0)
  (unit 1)
  (body_style 1)
  (exclude_from_sim no)
  (in_bom yes)
  (on_board yes)
  (in_pos_files yes)
  (dnp no)
  (property "Reference" "#PWR05" (at 162.56 130.81 0) (hide yes) (show_name no) (do_not_autoplace no) (effects (font (size 1.27 1.27))))
  (property "Value" "GND" (at 162.687 128.8542 0) (show_name no) (do_not_autoplace no) (effects (font (size 1.27 1.27))))
  (property "Footprint" "" (at 162.56 124.46 0) (hide yes) (show_name no) (do_not_autoplace no) (effects (font (size 1.27 1.27))))
  (property "Datasheet" "" (at 162.56 124.46 0) (hide yes) (show_name no) (do_not_autoplace no) (effects (font (size 1.27 1.27))))
  (property "Description" "" (at 162.56 124.46 0) (show_name no) (do_not_autoplace no) (effects (font (size 1.27 1.27))))
  (pin "1"))
 (symbol
  (lib_id "power:GND")
  (at 116.84 166.37 0)
  (unit 1)
  (body_style 1)
  (exclude_from_sim no)
  (in_bom yes)
  (on_board yes)
  (in_pos_files yes)
  (dnp no)
  (property "Reference" "#PWR02" (at 116.84 172.72 0) (hide yes) (show_name no) (do_not_autoplace no) (effects (font (size 1.27 1.27))))
  (property "Value" "GND" (at 116.967 170.7642 0) (show_name no) (do_not_autoplace no) (effects (font (size 1.27 1.27))))
  (property "Footprint" "" (at 116.84 166.37 0) (hide yes) (show_name no) (do_not_autoplace no) (effects (font (size 1.27 1.27))))
  (property "Datasheet" "" (at 116.84 166.37 0) (hide yes) (show_name no) (do_not_autoplace no) (effects (font (size 1.27 1.27))))
  (property "Description" "" (at 116.84 166.37 0) (show_name no) (do_not_autoplace no) (effects (font (size 1.27 1.27))))
  (pin "1"))
 (symbol
  (lib_id "power:+3V3")
  (at 158.75 69.85 0)
  (unit 1)
  (body_style 1)
  (exclude_from_sim no)
  (in_bom yes)
  (on_board yes)
  (in_pos_files yes)
  (dnp no)
  (property "Reference" "#PWR04" (at 158.75 73.66 0) (hide yes) (show_name no) (do_not_autoplace no) (effects (font (size 1.27 1.27))))
  (property "Value" "+3V3" (at 159.131 65.4558 0) (show_name no) (do_not_autoplace no) (effects (font (size 1.27 1.27))))
  (property "Footprint" "" (at 158.75 69.85 0) (hide yes) (show_name no) (do_not_autoplace no) (effects (font (size 1.27 1.27))))
  (property "Datasheet" "" (at 158.75 69.85 0) (hide yes) (show_name no) (do_not_autoplace no) (effects (font (size 1.27 1.27))))
  (property "Description" "" (at 158.75 69.85 0) (show_name no) (do_not_autoplace no) (effects (font (size 1.27 1.27))))
  (pin "1"))
 (symbol
  (lib_id "power:+3V3")
  (at 121.92 152.4 0)
  (unit 1)
  (body_style 1)
  (exclude_from_sim no)
  (in_bom yes)
  (on_board yes)
  (in_pos_files yes)
  (dnp no)
  (property "Reference" "#PWR03" (at 121.92 156.21 0) (hide yes) (show_name no) (do_not_autoplace no) (effects (font (size 1.27 1.27))))
  (property "Value" "+3V3" (at 122.301 148.0058 0) (show_name no) (do_not_autoplace no) (effects (font (size 1.27 1.27))))
  (property "Footprint" "" (at 121.92 152.4 0) (hide yes) (show_name no) (do_not_autoplace no) (effects (font (size 1.27 1.27))))
  (property "Datasheet" "" (at 121.92 152.4 0) (hide yes) (show_name no) (do_not_autoplace no) (effects (font (size 1.27 1.27))))
  (property "Description" "" (at 121.92 152.4 0) (show_name no) (do_not_autoplace no) (effects (font (size 1.27 1.27))))
  (pin "1"))
 (symbol
  (lib_id "power:GND")
  (at 116.84 64.77 0)
  (unit 1)
  (body_style 1)
  (exclude_from_sim no)
  (in_bom yes)
  (on_board yes)
  (in_pos_files yes)
  (dnp no)
  (property "Reference" "#PWR01" (at 116.84 71.12 0) (hide yes) (show_name no) (do_not_autoplace no) (effects (font (size 1.27 1.27))))
  (property "Value" "GND" (at 116.967 69.1642 0) (show_name no) (do_not_autoplace no) (effects (font (size 1.27 1.27))))
  (property "Footprint" "" (at 116.84 64.77 0) (hide yes) (show_name no) (do_not_autoplace no) (effects (font (size 1.27 1.27))))
  (property "Datasheet" "" (at 116.84 64.77 0) (hide yes) (show_name no) (do_not_autoplace no) (effects (font (size 1.27 1.27))))
  (property "Description" "" (at 116.84 64.77 0) (show_name no) (do_not_autoplace no) (effects (font (size 1.27 1.27))))
  (pin "1"))
 (symbol
  (lib_id "power:GND")
  (at 190.5 124.46 0)
  (unit 1)
  (body_style 1)
  (exclude_from_sim no)
  (in_bom yes)
  (on_board yes)
  (in_pos_files yes)
  (dnp no)
  (property "Reference" "#PWR07" (at 190.5 130.81 0) (hide yes) (show_name no) (do_not_autoplace no) (effects (font (size 1.27 1.27))))
  (property "Value" "GND" (at 190.627 128.8542 0) (show_name no) (do_not_autoplace no) (effects (font (size 1.27 1.27))))
  (property "Footprint" "" (at 190.5 124.46 0) (hide yes) (show_name no) (do_not_autoplace no) (effects (font (size 1.27 1.27))))
  (property "Datasheet" "" (at 190.5 124.46 0) (hide yes) (show_name no) (do_not_autoplace no) (effects (font (size 1.27 1.27))))
  (property "Description" "" (at 190.5 124.46 0) (show_name no) (do_not_autoplace no) (effects (font (size 1.27 1.27))))
  (pin "1"))
 (symbol
  (lib_id "power:GND")
  (at 82.55 166.37 0)
  (unit 1)
  (body_style 1)
  (exclude_from_sim no)
  (in_bom yes)
  (on_board yes)
  (in_pos_files yes)
  (dnp no)
  (property "Reference" "#PWR06" (at 82.55 172.72 0) (hide yes) (show_name no) (do_not_autoplace no) (effects (font (size 1.27 1.27))))
  (property "Value" "GND" (at 82.677 170.7642 0) (show_name no) (do_not_autoplace no) (effects (font (size 1.27 1.27))))
  (property "Footprint" "" (at 82.55 166.37 0) (hide yes) (show_name no) (do_not_autoplace no) (effects (font (size 1.27 1.27))))
  (property "Datasheet" "" (at 82.55 166.37 0) (hide yes) (show_name no) (do_not_autoplace no) (effects (font (size 1.27 1.27))))
  (property "Description" "" (at 82.55 166.37 0) (show_name no) (do_not_autoplace no) (effects (font (size 1.27 1.27))))
  (pin "1"))
 (sheet_instances
  (path ""
   (page "1")))
 (embedded_fonts no))
